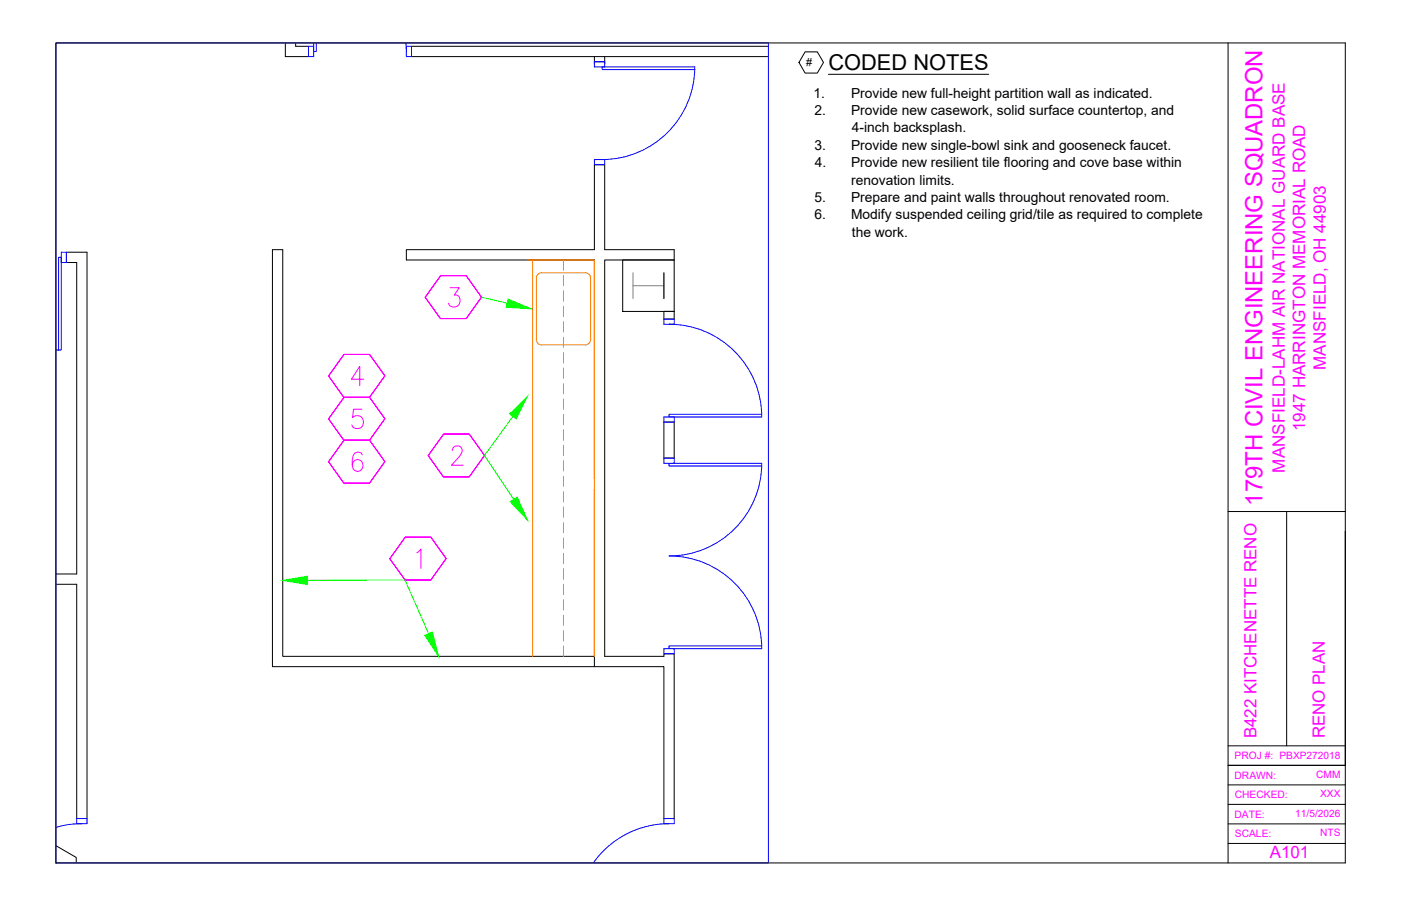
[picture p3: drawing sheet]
<svg xmlns="http://www.w3.org/2000/svg" width="432mm" height="279mm" viewBox="0 0 432 279" stroke-linecap="round" stroke-linejoin="round" font-family="sans-serif">
<!-- layer: B-STRUCTURAL COLUMNS -->
<path d="M195.1 84.1v8M195.1 88.1h9.5M204.6 84.1v8" fill="none" stroke="#808080" stroke-width=".31"/>
<!-- layer: B-INTERIOR WALLS -->
<g fill="none" stroke="#000" stroke-width=".31">
<path d="M87.9 13.3v4.2h7.2v-3.2h-4v-1M183.2 17.5v2.2M183.2 19h3.2M186.4 17.5v2.2M236.8 14.3h-110v3.2h110M191.9 80.2h15.9v15.8h-15.9zM204.6 96h3.2v2.4h-3.2zM204.6 84.1v8M204.6 96h3.2M204.6 130.2h3.2v11.1h-3.2zM183.2 147.7v-67.5h-58v-3.2h58v-26.2h3.2v26.2h21.4v3.2h-21.4v122.2h18.2v-.8h3.2v50.8h-3.2v-46.8h-21.4M183.2 150.8v54.8"/>
<path d="M17.3 177h6.3v-96h-3.1v-3.2h6.3v174.6h-3.2v-72.2h-6.3M183.2 202.4h-96.1v-125.4h-3.1v128.6h99.2"/>
</g>
<!-- layer: B-INTERIOR DOOR UNITS -->
<g fill="none" stroke="#00f" stroke-width=".31">
<path d="M95.1 14.3h1.6v3.2h-1.6zM96.7 13.3v2.6h.8v-2.6M125.1 13.3l.1 2.6M125.2 14.3h1.6v3.2h-1.6zM183.2 19h3.2v1.6h-3.2zM214.1 21.5h-28.5v-.9h28.5a28.6 28.6 0 0 1-28.5 28.6M183.2 49.2h3.2v1.6h-3.2zM18.9 77.8h1.6v3.2h-1.6zM204.6 98.4h3.2v1.6h-3.2zM206.2 100a28.6 28.6 0 0 1 28.6 28.6h-28.6v-.8h28.6M17.3 107.9h1.6v-28.5h-.8v28.5M204.6 128.6h3.2v1.6h-3.2z"/>
<path d="M204.6 141.3h3.2v1.6h-3.2zM234.8 143.7h-28.6v-.8h28.6a28.6 28.6 0 0 1-28.6 28.6 28.5 28.5 0 0 1 28.6 28.5h-28.6v-.8h28.6M204.6 200h3.2v1.6h-3.2zM23.6 252.4h3.2v1.6h-3.2zM25.2 254l-4.6 .4-3.3 .8M204.6 252.4h3.2v1.6h-3.2zM206.2 254a28.5 28.5 0 0 0-23.3 12.1"/>
</g>
<!-- layer: B-INTERIOR FURNISHINGS -->
<g fill="none" stroke="#ff7f00" stroke-width=".31">
<path d="M162.6 80.2h20.6v122.2M164.1 80.2v122.2M165.3 85.7v19.1M173.7 80.2v3.1M173.7 84.9v3.2M173.7 89.7v3.2M173.7 94.5v3.1M173.7 99.2v3.2M180.4 84.1a1.6 1.6 0 0 1 1.6 1.6v19.1a1.6 1.6 0 0 1-1.6 1.6M180.4 84.1h-13.5a1.6 1.6 0 0 0-1.6 1.6M165.3 104.8a1.6 1.6 0 0 0 1.6 1.6h13.5M173.7 104v3.2"/>
<path d="M173.7 108.7v3.2M173.7 113.5v3.2M173.7 118.3v3.1M173.7 123v3.2M173.7 127.8v3.2M173.7 132.6v3.1M173.7 137.3v3.2M173.7 142.1v3.2M173.7 146.8v3.2M173.7 151.6v3.2M173.7 156.4v3.1M173.7 161.1v3.2"/>
<path d="M173.7 165.9v3.2M173.7 170.7v3.1M173.7 175.4v3.2M173.7 180.2v3.2M173.7 184.9v3.2M173.7 189.7v3.2M173.7 194.5v3.1M173.7 199.2v3.2"/>
</g>
<!-- layer: B-INTERIOR FLOOR IDENTIFICATIONS -->
<path d="M17.3 260.8l6.2 3.6v1.7" fill="none" stroke="#000" stroke-width=".31"/>
<!-- layer: 46 -->
<path d="M135.8 85h7.9l4.7 6.6-4.7 6.6h-8l-4.7-6.5 4.8-6.7h7.9l4.7 6.6-4.7 6.6h-8l-4.7-6.5zM138.7 88.7h2.8l-1.5 2.3h.8a1.92 1.92 0 0 1 .5 3.1 1.92 1.92 0 0 1-3.1-.6M106 109.3h7.9l4.7 6.6-4.7 6.6h-7.9l-4.7-6.6 4.7-6.6h7.9l4.7 6.6-4.7 6.6h-7.9l-4.7-6.6zM112.1 117h-3.8l2.6-4v5.9M106 122.5h7.9l4.7 6.6-4.7 6.7h-7.9l-4.7-6.6 4.7-6.7h7.9l4.7 6.6-4.7 6.7h-7.9l-4.7-6.6zM106 135.8h7.9l4.7 6.6-4.7 6.6h-7.9l-4.7-6.6 4.7-6.6h7.9l4.7 6.6-4.7 6.6h-7.9l-4.7-6.6zM111.5 126.2h-2.6l-.2 2.6a1.97 1.97 0 0 1 2.8 0 1.97 1.97 0 0 1 0 2.8 1.97 1.97 0 0 1-2.8 0l-.3-.6M136.7 133.9h7.9l4.7 6.6-4.7 6.6h-7.9l-4.7-6.6 4.7-6.6h7.9l4.7 6.6-4.7 6.6h-7.9l-4.7-6.6zM139.4 139a1.47 1.47 0 0 1 1-1.5h1a1.49 1.49 0 0 1 .8 2.3l-3.1 3.7h3.6M111.6 140.3a1.49 1.49 0 0 0-2.3-.6 5.9 5.9 0 0 0-.5 4.8 1.73 1.73 0 0 0 2.5 .5 1.73 1.73 0 0 0 .3-2.4 1.64 1.64 0 0 0-1.8-.8 1.64 1.64 0 0 0-1.2 1.6M124.9 165.6h7.9l4.7 6.6-4.7 6.7h-8l-4.7-6.6 4.8-6.7h7.9l4.7 6.6-4.7 6.7h-8l-4.7-6.6zM128.5 170.5l1.2-1.2v6" fill="none" stroke="#f0f" stroke-width=".31"/>
<!-- layer: A-ANNO-NEW-A101 -->
<g fill="#0f0" stroke="#0f0" stroke-width=".31">
<path d="M87.1 179l7.7-1.3v2.5z"/>
<path d="M130.9 195.9l2.4-1 1.9 7.5z"/>
<path d="M156.6 92.3l7.1 2.9-7.7-.5z"/>
<path d="M157.1 127.7l5.5-5.5-3.5 7z"/>
<path d="M157.3 154.7l2.1-1.4 3.2 7.1z"/>
</g>
<path d="M148.4 91.6l7.9 1.9M158.1 128.4l-8.8 12.1 9 13.5M94.8 179l30-.1 7.3 16.5" fill="none" stroke="#0f0" stroke-width=".31"/>
<!-- layer: Viewport -->
<path d="M17.2 13.2h219.6v252.9h-219.6z" fill="none" stroke="#00f" stroke-width=".31"/>
<!-- layer: 0G-TTBL -->
<path d="M17.2 13.2h397.4v252.9h-397.4zM378.5 13.2v252.9M378.5 157.7h36.1M396.6 157.7v72.3M414.6 163.8v72.2h-36.1h36.1M378.5 230h36.1M378.5 254.1h36.1M378.5 248.1h36.1M378.5 242.1h36.1M378.5 260.1h36.1" fill="none" stroke="#000" stroke-width=".31"/>
<!-- layer: Text Paper -->
<path d="M248.1 16h3.8l1.9 3.3-1.9 3.2h-3.8l-1.8-3.2zM255.3 22.9h49.4" fill="none" stroke="#000" stroke-width=".31"/>
<text font-size="7.4" fill="#f0f" x="389.1" y="155.9" transform="rotate(-90 389.1 155.9)">179TH CIVIL ENGINEERING SQUADRON</text>
<text font-size="6.7" x="255.3" y="21.5">CODED NOTES</text>
<g font-size="5.3" fill="#f0f">
<text x="408.6" y="114.1" transform="rotate(-90 408.6 114.1)">MANSFIELD, OH 44903</text>
<text x="402.3" y="133" transform="rotate(-90 402.3 133)">1947 HARRINGTON MEMORIAL ROAD</text>
<text x="396" y="145.7" transform="rotate(-90 396 145.7)">MANSFIELD-LAHM AIR NATIONAL GUARD BASE</text>
</g>
<g font-size="5.2" fill="#f0f">
<text x="387.2" y="227.7" transform="rotate(-90 387.2 227.7)">B422 KITCHENETTE RENO</text>
<text x="408.3" y="227.7" transform="rotate(-90 408.3 227.7)">RENO PLAN</text>
<text x="391.4" y="264.5">A101</text>
</g>
<g font-size="4.3">
<text x="250.7" y="30.1">1.</text>
<text x="251.1" y="35.5">2.</text>
<text x="262.3" y="30.1">Provide new full-height partition wall as indicated.</text>
<text x="262.3" y="35.5">Provide new casework, solid surface countertop, and</text>
<text x="262.6" y="40.8">4-inch backsplash.</text>
<text x="251" y="46.2">3.</text>
<text x="262.3" y="46.2">Provide new single-bowl sink and gooseneck faucet.</text>
<text x="251.1" y="51.6">4.</text>
<text x="262.3" y="51.6">Provide new resilient tile flooring and cove base within</text>
<text x="262.3" y="56.9">renovation limits.</text>
<text x="251" y="62.2">5.</text>
<text x="262.3" y="62.2">Prepare and paint walls throughout renovated room.</text>
<text x="251" y="67.6">6.</text>
<text x="262.3" y="67.6">Modify suspended ceiling grid/tile as required to complete</text>
<text x="262.6" y="73">the work.</text>
</g>
<text font-size="3.4" x="248.5" y="20.3">#</text>
<g font-size="3.2" fill="#f0f">
<text x="380.5" y="234.1">PROJ #: PBXP272018</text>
<text x="380.5" y="240.2">DRAWN:</text>
<text x="380.6" y="246.2">CHECKED:</text>
<text x="380.5" y="252.2">DATE:</text>
<text x="380.6" y="258.2">SCALE:</text>
</g>
<g font-size="3.1" fill="#f0f">
<text x="405.7" y="239.9">CMM</text>
<text x="406.9" y="245.9">XXX</text>
<text x="399.2" y="251.9">11/5/2026</text>
<text x="406.9" y="257.8">NTS</text>
</g>
</svg>
